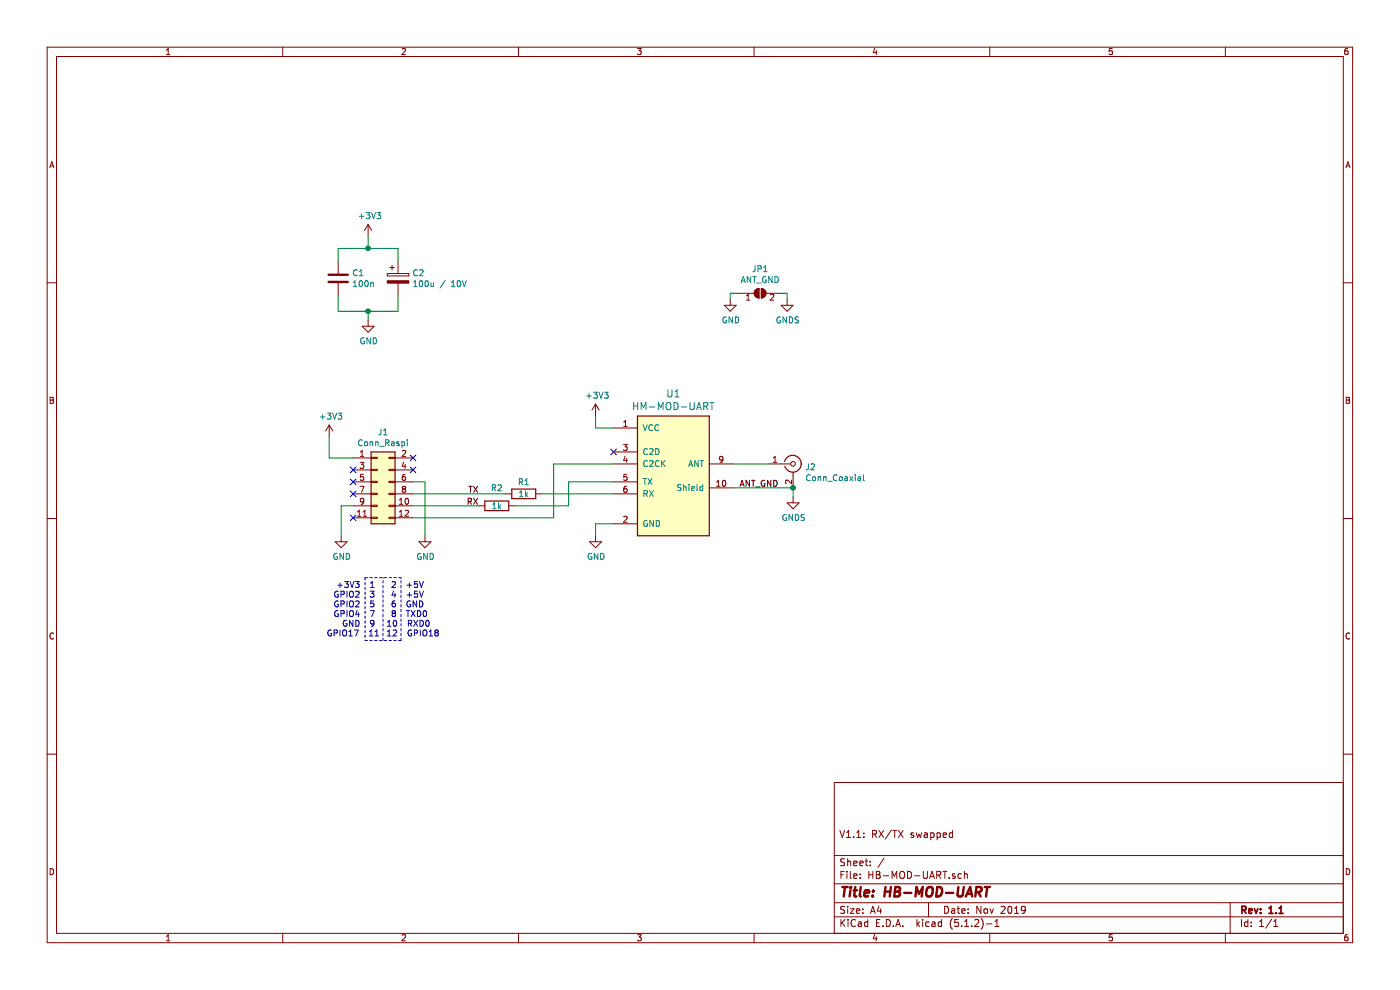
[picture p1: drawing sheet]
EESchema Schematic File Version 4
LIBS:HB-MOD-UART-cache
EELAYER 29 0
EELAYER END
$Descr A4 11693 8268
encoding utf-8
Sheet 1 1
Title "HB-MOD-UART"
Date "Nov 2019"
Rev "1.1"
Comp ""
Comment1 "V1.1: RX/TX swapped"
Comment2 ""
Comment3 ""
Comment4 ""
$EndDescr
$Comp
L Connector_Generic:Conn_02x06_Odd_Even J1
U 1 1
P 3150 4025
F 0 "J1" H 3200 4442 50  0000 C CNN
F 1 "Conn_Raspi" H 3200 4351 50  0000 C CNN
F 2 "Pin_Headers:Pin_Header_Straight_2x06_Pitch2.54mm" H 3150 4025 50  0001 C CNN
F 3 "~" H 3150 4025 50  0001 C CNN
	1    3150 4025
	1    0    0    -1  
$EndComp
$Comp
L power:+3V3 #PWR02
U 1 1
P 2750 3650
F 0 "#PWR02" H 2750 3500 50  0001 C CNN
F 1 "+3V3" H 2765 3823 50  0000 C CNN
F 2 "" H 2750 3650 50  0001 C CNN
F 3 "" H 2750 3650 50  0001 C CNN
	1    2750 3650
	1    0    0    -1  
$EndComp
Wire Wire Line
	2750 3825 2750 3650
Wire Wire Line
	2750 3825 2950 3825
NoConn ~ 2950 3925
NoConn ~ 2950 4025
NoConn ~ 2950 4125
NoConn ~ 2950 4325
NoConn ~ 3450 3825
NoConn ~ 3450 3925
Text Label 4000 4125 2    50   ~ 0
TX
Text Label 4000 4225 2    50   ~ 0
RX
$Comp
L power:GND #PWR05
U 1 1
P 3550 4475
F 0 "#PWR05" H 3550 4225 50  0001 C CNN
F 1 "GND" H 3555 4302 50  0000 C CNN
F 2 "" H 3550 4475 50  0001 C CNN
F 3 "" H 3550 4475 50  0001 C CNN
	1    3550 4475
	1    0    0    -1  
$EndComp
Wire Wire Line
	3550 4475 3550 4025
Wire Wire Line
	3550 4025 3450 4025
$Comp
L power:GND #PWR07
U 1 1
P 4975 4475
F 0 "#PWR07" H 4975 4225 50  0001 C CNN
F 1 "GND" H 4980 4302 50  0000 C CNN
F 2 "" H 4975 4475 50  0001 C CNN
F 3 "" H 4975 4475 50  0001 C CNN
	1    4975 4475
	1    0    0    -1  
$EndComp
Wire Wire Line
	4975 4475 4975 4375
Wire Wire Line
	4975 4375 5125 4375
$Comp
L power:+3V3 #PWR01
U 1 1
P 4975 3475
F 0 "#PWR01" H 4975 3325 50  0001 C CNN
F 1 "+3V3" H 4990 3648 50  0000 C CNN
F 2 "" H 4975 3475 50  0001 C CNN
F 3 "" H 4975 3475 50  0001 C CNN
	1    4975 3475
	1    0    0    -1  
$EndComp
Wire Wire Line
	4975 3575 5125 3575
$Comp
L power:GND #PWR04
U 1 1
P 2850 4475
F 0 "#PWR04" H 2850 4225 50  0001 C CNN
F 1 "GND" H 2855 4302 50  0000 C CNN
F 2 "" H 2850 4475 50  0001 C CNN
F 3 "" H 2850 4475 50  0001 C CNN
	1    2850 4475
	1    0    0    -1  
$EndComp
Wire Wire Line
	2850 4475 2850 4225
Wire Wire Line
	2850 4225 2950 4225
Wire Wire Line
	4975 3475 4975 3575
Text Notes 3175 5325 2    50   ~ 0
+3V3  1 \nGPIO2  3 \nGPIO2  5 \nGPIO4  7 \nGND  9 \nGPIO17  11
Text Notes 3225 5325 0    50   ~ 0
 2  +5V\n 4  +5V\n 6  GND\n 8  TXD0\n10  RXD0\n12  GPIO18
Wire Notes Line
	3350 5350 3350 4825
Wire Notes Line
	3350 4825 3050 4825
Wire Notes Line
	3050 4825 3050 5350
Wire Notes Line
	3200 5350 3200 4825
Wire Notes Line
	3050 5350 3350 5350
Wire Wire Line
	3450 4325 4625 4325
Wire Wire Line
	4625 3875 5125 3875
NoConn ~ 5125 3775
$Comp
L Device:C C1
U 1 1
P 2825 2325
F 0 "C1" H 2940 2371 50  0000 L CNN
F 1 "100n" H 2940 2280 50  0000 L CNN
F 2 "Capacitors_SMD:C_0805_HandSoldering" H 2863 2175 50  0001 C CNN
F 3 "~" H 2825 2325 50  0001 C CNN
	1    2825 2325
	1    0    0    -1  
$EndComp
$Comp
L Device:CP C2
U 1 1
P 3325 2325
F 0 "C2" H 3443 2371 50  0000 L CNN
F 1 "100u / 10V" H 3443 2280 50  0000 L CNN
F 2 "Capacitors_Tantalum_SMD:CP_Tantalum_Case-B_EIA-3528-21_Hand" H 3363 2175 50  0001 C CNN
F 3 "~" H 3325 2325 50  0001 C CNN
	1    3325 2325
	1    0    0    -1  
$EndComp
$Comp
L power:GND #PWR06
U 1 1
P 3075 2675
F 0 "#PWR06" H 3075 2425 50  0001 C CNN
F 1 "GND" H 3080 2502 50  0000 C CNN
F 2 "" H 3075 2675 50  0001 C CNN
F 3 "" H 3075 2675 50  0001 C CNN
	1    3075 2675
	1    0    0    -1  
$EndComp
Wire Wire Line
	3075 2675 3075 2600
Wire Wire Line
	3075 2600 3325 2600
Wire Wire Line
	3325 2600 3325 2475
Wire Wire Line
	2825 2475 2825 2600
Wire Wire Line
	2825 2600 3075 2600
Connection ~ 3075 2600
$Comp
L power:+3V3 #PWR03
U 1 1
P 3075 1975
F 0 "#PWR03" H 3075 1825 50  0001 C CNN
F 1 "+3V3" H 3090 2148 50  0000 C CNN
F 2 "" H 3075 1975 50  0001 C CNN
F 3 "" H 3075 1975 50  0001 C CNN
	1    3075 1975
	1    0    0    -1  
$EndComp
Wire Wire Line
	3075 1975 3075 2075
Wire Wire Line
	3075 2075 3325 2075
Wire Wire Line
	3325 2075 3325 2175
Wire Wire Line
	2825 2175 2825 2075
Wire Wire Line
	2825 2075 3075 2075
Connection ~ 3075 2075
$Comp
L Connector:Conn_Coaxial J2
U 1 1
P 6625 3875
F 0 "J2" H 6725 3850 50  0000 L CNN
F 1 "Conn_Coaxial" H 6725 3759 50  0000 L CNN
F 2 "Connectors:SMA_THT_Jack_Straight" H 6625 3875 50  0001 C CNN
F 3 " ~" H 6625 3875 50  0001 C CNN
	1    6625 3875
	1    0    0    -1  
$EndComp
Wire Wire Line
	3450 4125 4225 4125
Wire Wire Line
	4000 4225 3450 4225
$Comp
L Device:R R1
U 1 1
P 4375 4125
F 0 "R1" V 4275 4125 50  0000 C CNN
F 1 "1k" V 4375 4125 50  0000 C CNN
F 2 "Resistors_SMD:R_0805_HandSoldering" V 4305 4125 50  0001 C CNN
F 3 "~" H 4375 4125 50  0001 C CNN
	1    4375 4125
	0    1    1    0   
$EndComp
$Comp
L Device:R R2
U 1 1
P 4150 4225
F 0 "R2" V 4000 4225 50  0000 C CNN
F 1 "1k" V 4150 4225 50  0000 C CNN
F 2 "Resistors_SMD:R_0805_HandSoldering" V 4080 4225 50  0001 C CNN
F 3 "~" H 4150 4225 50  0001 C CNN
	1    4150 4225
	0    1    1    0   
$EndComp
$Comp
L power:GND #PWR0101
U 1 1
P 6100 2500
F 0 "#PWR0101" H 6100 2250 50  0001 C CNN
F 1 "GND" H 6105 2327 50  0000 C CNN
F 2 "" H 6100 2500 50  0001 C CNN
F 3 "" H 6100 2500 50  0001 C CNN
	1    6100 2500
	1    0    0    -1  
$EndComp
$Comp
L Jumper:SolderJumper_2_Open JP1
U 1 1
P 6350 2450
F 0 "JP1" H 6350 2655 50  0000 C CNN
F 1 "ANT_GND" H 6350 2564 50  0000 C CNN
F 2 "Jumper:SolderJumper-2_P1.3mm_Open_RoundedPad1.0x1.5mm" H 6350 2450 50  0001 C CNN
F 3 "~" H 6350 2450 50  0001 C CNN
	1    6350 2450
	1    0    0    -1  
$EndComp
Wire Wire Line
	6625 4150 6625 4075
Connection ~ 6625 4075
$Comp
L power:GNDS #PWR0102
U 1 1
P 6625 4150
F 0 "#PWR0102" H 6625 3900 50  0001 C CNN
F 1 "GNDS" H 6630 3977 50  0000 C CNN
F 2 "" H 6625 4150 50  0001 C CNN
F 3 "" H 6625 4150 50  0001 C CNN
	1    6625 4150
	1    0    0    -1  
$EndComp
$Comp
L power:GNDS #PWR0103
U 1 1
P 6575 2500
F 0 "#PWR0103" H 6575 2250 50  0001 C CNN
F 1 "GNDS" H 6580 2327 50  0000 C CNN
F 2 "" H 6575 2500 50  0001 C CNN
F 3 "" H 6575 2500 50  0001 C CNN
	1    6575 2500
	1    0    0    -1  
$EndComp
Wire Wire Line
	6575 2500 6575 2450
Wire Wire Line
	6575 2450 6500 2450
Wire Wire Line
	6200 2450 6100 2450
Wire Wire Line
	6100 2450 6100 2500
Text Label 6175 4075 0    50   ~ 0
ANT_GND
$Comp
L myRadioModules:HM-MOD-UART U1
U 1 1
P 5625 3975
F 0 "U1" H 5625 4664 60  0000 C CNN
F 1 "HM-MOD-UART" H 5625 4558 60  0000 C CNN
F 2 "myRadioModules:HM-MOD-UART_SMD_THT_Antenna" H 5475 4525 60  0001 C CNN
F 3 "" H 5475 4525 60  0001 C CNN
	1    5625 3975
	1    0    0    -1  
$EndComp
Wire Wire Line
	6125 3875 6425 3875
Wire Wire Line
	6125 4075 6625 4075
Wire Wire Line
	4625 3875 4625 4325
Wire Wire Line
	4525 4125 5125 4125
Wire Wire Line
	4300 4225 4750 4225
Wire Wire Line
	4750 4225 4750 4025
Wire Wire Line
	4750 4025 5125 4025
$EndSCHEMATC
